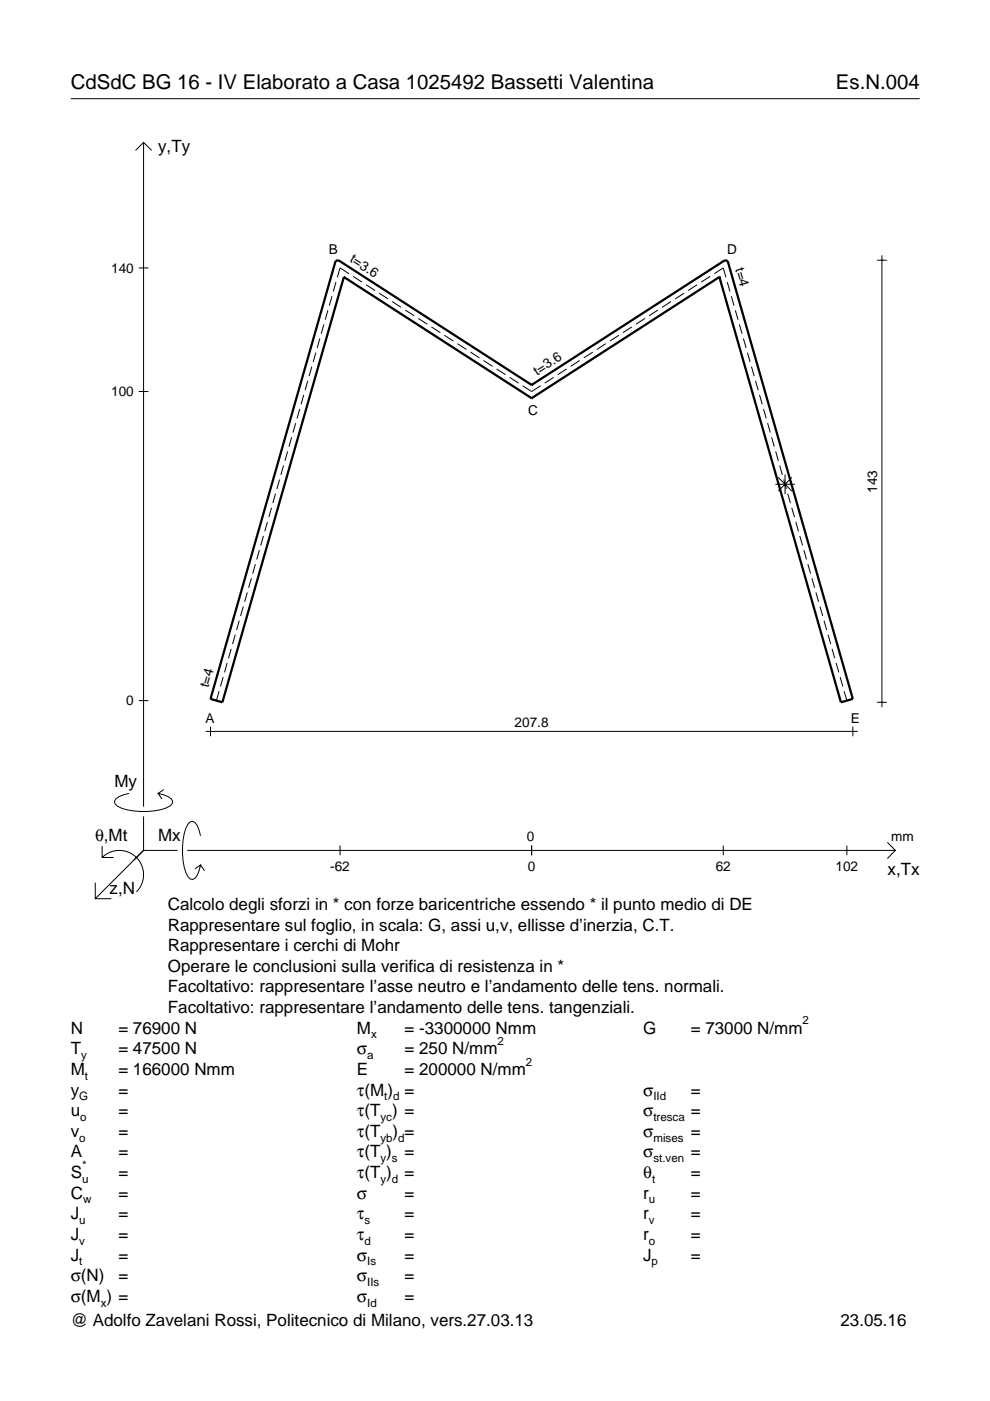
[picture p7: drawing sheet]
<svg xmlns="http://www.w3.org/2000/svg" width="210mm" height="297mm" viewBox="0 0 210 297" stroke-linecap="round" stroke-linejoin="round" font-family="sans-serif">
<g fill="none" stroke="#000" stroke-width=".21">
<path d="M15 20.9h180M28.7 31.9l1.7-1.7 1.8 1.7M30.4 30.2v140.8M29.4 56.8h2.1M71.2 59.8l-.5 2M74 58l-1.9-1.2-.6 2M74.9 58.6l1.9 1.2M150.6 58.6l-1.9 1.2M151.4 58l1.9-1.2 .6 2M154.2 59.8l.6 2M186 55.2h2M187 54.1v95.8"/>
<path d="M66.1 77.7l-.6 2M67 74.8l-.6 2M67.8 71.8l-.6 2M68.7 68.8l-.6 2M69.5 65.8l-.5 2M70.4 62.8l-.6 2M77.6 60.4l1.9 1.2M80.4 62.2l1.9 1.2M83.2 63.9l1.9 1.3M85.9 65.7l1.9 1.3M88.7 67.5l1.9 1.2M91.5 69.3l1.9 1.2"/>
<path d="M94.2 71.1l1.9 1.2M97 72.9l1.9 1.2M99.8 74.7l1.9 1.2M102.5 76.4l1.9 1.3M105.3 78.2l1.9 1.2M120.1 78.2l-1.9 1.2M122.9 76.4l-1.9 1.3M125.7 74.7l-1.9 1.2M128.4 72.9l-1.9 1.2M131.2 71.1l-1.9 1.2M134 69.3l-1.9 1.2M136.7 67.5l-1.9 1.2"/>
<path d="M139.5 65.7l-1.9 1.3M142.3 63.9l-1.9 1.3M145 62.2l-1.9 1.2M147.8 60.4l-1.9 1.2M155.1 62.8l.5 2M155.9 65.8l.6 2M156.8 68.8l.5 2M157.6 71.8l.6 2M158.5 74.8l.5 2M159.3 77.7l.6 2M29.4 83h2.1M60.1 98.7l-.5 2"/>
<path d="M61 95.7l-.6 2M61.8 92.7l-.5 2M62.7 89.7l-.6 2M63.5 86.7l-.5 2M64.4 83.7l-.6 2M65.3 80.7l-.6 2M108 80l2 1.2M110.8 81.8l1.9 1.2 1.9-1.2M117.4 80l-1.9 1.2M160.2 80.7l.6 2M161 83.7l.6 2M161.9 86.7l.6 2"/>
<path d="M162.7 89.7l.6 2M163.6 92.7l.6 2M164.5 95.7l.5 2M165.3 98.7l.6 2M54.1 119.6l-.5 2M55 116.6l-.6 2M55.9 113.6l-.6 2M56.7 110.6l-.6 2M57.6 107.7l-.6 2M58.4 104.7l-.6 2M59.3 101.7l-.6 2M164.4 102.7h4.1"/>
<path d="M165 101.2l2.9 2.9M166.2 101.7l.5 2M166.4 100.6v4.1M167 104.7l.6 2M167.9 107.7l.5 2M167.9 101.2l-2.9 2.9M168.7 110.6l.6 2M169.6 113.6l.6 2M170.4 116.6l.6 2M171.3 119.6l.6 2M49 137.6l-.6 2M49.9 134.6l-.6 2"/>
<path d="M50.7 131.6l-.5 2M51.6 128.6l-.6 2M52.4 125.6l-.5 2M53.3 122.6l-.6 2M172.1 122.6l.6 2M173 125.6l.6 2M173.9 128.6l.5 2M174.7 131.6l.6 2M175.6 134.6l.5 2M176.4 137.6l.6 2M29.4 148.5h2.1M43.6 155.1h138.2"/>
<path d="M44.6 154.1v2M46.5 146.5l-.6 2M47.3 143.6l-.6 2M48.2 140.6l-.6 2M177.3 140.6l.5 2M178.1 143.6l.6 2M179 146.5l.6 2M180.8 154.1v2M186 148.9h2M21.7 179.4v2.4h2.4M27.3 168.2a3.6 3.6 0 0 0-3 1.7l.1 .5a5.6 5.6 0 0 0 3.8 1.5 13.4 13.4 0 0 0 7.8-1l.5-.5 .1-.5a3.6 3.6 0 0 0-3.1-1.7l.8 1.2M30.4 173.1v7.2"/>
<path d="M34.7 167.4l-1.2 .8M42.5 177.2a3.6 3.6 0 0 0-1.7-3.1l-.5 .2a5.7 5.7 0 0 0-1.5 3.7 13.3 13.3 0 0 0 1 7.9l.5 .5 .5 .1a3.6 3.6 0 0 0 1.7-3.1l-1.2 .8M72.1 179.3v2M112.7 179.3v2M153.3 179.3v2M179.6 179.3v2M188.1 178.6l1.7 1.7-1.7 1.7M20.2 187.2v3.3h3.4M21.7 181.8a5.1 5.1 0 0 1 7.2 0 5.1 5.1 0 0 1 0 7.3M30.4 180.3l-10.2 10.2M30.4 180.3h7.2M39.7 180.3h150.1"/>
<path d="M42.5 183.4l.8 1.2"/>
</g>
<path d="M72.9 58.7h.1M72.9 58.7l-25.8 90.2-2.5-.7 26.6-92.9 .5-.1 41 26.4M72.9 58.7l39.8 25.7M152.5 58.7h.1M152.5 58.7l-39.8 25.7M152.5 58.7l25.8 90.2 2.5-.7-26.5-92.9-.6-.1-41 26.4M112.7 84.4h.1M112.7 81.6h.1" fill="none" stroke="#000" stroke-width=".48"/>
<g font-size="4.3">
<text x="15" y="18.9">CdSdC BG 16 - IV Elaborato a Casa 1025492 Bassetti Valentina</text>
<text x="177.2" y="18.9">Es.N.004</text>
</g>
<g font-size="3.6">
<text x="33.5" y="32.3">y,Ty</text>
<text x="24.3" y="166.9">My</text>
<text x="20.1" y="178.2">θ,Mt</text>
<text x="33.5" y="178.2">Mx</text>
<text x="188.2" y="185.5">x,Tx</text>
<text x="23.2" y="189.6">z,N</text>
<text x="35.6" y="192.9">Calcolo degli sforzi in * con forze baricentriche essendo * il punto medio di DE</text>
<text x="35.6" y="197.3">Rappresentare sul foglio, in scala: G, assi u,v, ellisse d’inerzia, C.T.</text>
<text x="35.6" y="201.7">Rappresentare i cerchi di Mohr</text>
<text x="35.6" y="206">Operare le conclusioni sulla verifica di resistenza in *</text>
<text x="35.6" y="210.4">Facoltativo: rappresentare l’asse neutro e l’andamento delle tens. normali.</text>
<text x="35.6" y="214.8">Facoltativo: rappresentare l’andamento delle tens. tangenziali.</text>
<text x="15" y="219.2">N</text>
<text x="25.1" y="219.2">= 76900 N</text>
<text x="75.7" y="219.2">M</text>
<text x="85.8" y="219.2">= -3300000 Nmm</text>
<text x="136.4" y="219.2">G</text>
<text x="146.5" y="219.2">= 73000 N/mm</text>
<text x="15" y="227.9">M</text>
<text x="15" y="223.5">T</text>
<text x="25.1" y="227.9">= 166000 Nmm</text>
<text x="25.1" y="223.5">= 47500 N</text>
<text x="75.7" y="223.5">σ</text>
<text x="75.7" y="227.9">E</text>
<text x="85.8" y="223.5">= 250 N/mm</text>
<text x="85.8" y="227.9">= 200000 N/mm</text>
<text x="15" y="232.3">y</text>
<text x="25.1" y="232.3">=</text>
<text x="75.7" y="232.3">τ(M ) =</text>
<text x="136.4" y="232.3">σ</text>
<text x="146.5" y="232.3">=</text>
<text x="15" y="236.7">u</text>
<text x="25.1" y="236.7">=</text>
<text x="75.7" y="236.7">τ(T ) =</text>
<text x="136.4" y="236.7">σ</text>
<text x="146.5" y="236.7">=</text>
<text x="15" y="245.4">A</text>
<text x="15" y="241">v</text>
<text x="25.1" y="241">=</text>
<text x="25.1" y="245.4">=</text>
<text x="75.7" y="241">τ(T</text>
<text x="75.7" y="245.4">τ(T )</text>
<text x="83.3" y="241">) =</text>
<text x="85.8" y="245.4">=</text>
<text x="136.4" y="241">σ</text>
<text x="136.4" y="245.4">σ</text>
<text x="146.5" y="241">=</text>
<text x="146.5" y="245.4">=</text>
<text x="15" y="249.8">S</text>
<text x="25.1" y="249.8">=</text>
<text x="75.7" y="249.8">τ(T )</text>
<text x="85.8" y="249.8">=</text>
<text x="136.4" y="249.8">θ</text>
<text x="146.5" y="249.8">=</text>
<text x="15" y="254.2">C</text>
<text x="25.1" y="254.2">=</text>
<text x="75.7" y="254.2">σ</text>
<text x="85.8" y="254.2">=</text>
<text x="136.4" y="254.2">r</text>
<text x="146.5" y="254.2">=</text>
<text x="15" y="262.9">J</text>
<text x="15" y="258.5">J</text>
<text x="25.1" y="262.9">=</text>
<text x="25.1" y="258.5">=</text>
<text x="75.7" y="258.5">τ</text>
<text x="75.7" y="262.9">τ</text>
<text x="85.8" y="258.5">=</text>
<text x="85.8" y="262.9">=</text>
<text x="136.4" y="262.9">r</text>
<text x="136.4" y="258.5">r</text>
<text x="146.5" y="262.9">=</text>
<text x="146.5" y="258.5">=</text>
<text x="15" y="267.3">J</text>
<text x="25.1" y="267.3">=</text>
<text x="75.7" y="267.3">σ</text>
<text x="85.8" y="267.3">=</text>
<text x="136.4" y="267.3">J</text>
<text x="146.5" y="267.3">=</text>
<text x="15" y="271.7">σ(N)</text>
<text x="25.1" y="271.7">=</text>
<text x="75.7" y="271.7">σ</text>
<text x="85.8" y="271.7">=</text>
<text x="15" y="276">σ(M ) =</text>
<text x="15" y="281.2">@ Adolfo Zavelani Rossi, Politecnico di Milano, vers.27.03.13</text>
<text x="75.7" y="276">σ</text>
<text x="85.8" y="276">=</text>
<text x="178.2" y="281.2">23.05.16</text>
</g>
<g font-size="2.9">
<text x="69.7" y="53.8">B</text>
<text x="154.2" y="53.8">D</text>
<text x="23.6" y="57.8">140</text>
<text x="74" y="55.4" transform="rotate(33 74 55.4)">t=3.6</text>
<text x="155.8" y="57" transform="rotate(74 155.8 57)">t=4</text>
<text x="113.9" y="79.6" transform="rotate(-33 113.9 79.6)">t=3.6</text>
<text x="23.6" y="84">100</text>
<text x="112" y="87.9">C</text>
<text x="186" y="104.4" transform="rotate(-90 186 104.4)">143</text>
<text x="26.8" y="149.5">0</text>
<text x="44.2" y="145.9" transform="rotate(-74 44.2 145.9)">t=4</text>
<text x="43.5" y="153.3">A</text>
<text x="109.1" y="154.1">207.8</text>
<text x="180.4" y="153.3">E</text>
<text x="111.7" y="178.2">0</text>
<text x="189" y="178.2">mm</text>
<text x="70" y="184.7">-62</text>
<text x="111.9" y="184.7">0</text>
<text x="151.7" y="184.7">62</text>
<text x="177.2" y="184.7">102</text>
</g>
<g font-size="2.4">
<text x="78.7" y="220.2">x</text>
<text x="105.5" y="221.5">2</text>
<text x="170.2" y="217.2">2</text>
<text x="17.2" y="224.5">y</text>
<text x="77.9" y="224.5">a</text>
<text x="111.5" y="225.9">2</text>
<text x="16.8" y="233.3">G</text>
<text x="18" y="228.9">t</text>
<text x="81.5" y="233.3">t d</text>
<text x="138.5" y="233.3">IId</text>
<text x="17" y="237.7">o</text>
<text x="80.7" y="237.7">yc</text>
<text x="138.5" y="237.7">tresca</text>
<text x="16.8" y="242">o</text>
<text x="80.7" y="242">yb d</text>
<text x="138.5" y="242">mises</text>
<text x="17.4" y="250.8">u</text>
<text x="17.4" y="247.8">*</text>
<text x="80.7" y="250.8">y d</text>
<text x="80.7" y="246.4">y s</text>
<text x="138.2" y="250.8">t</text>
<text x="138.5" y="246.4">st.ven</text>
<text x="17.6" y="255.2">w</text>
<text x="137.6" y="255.2">u</text>
<text x="16.8" y="263.9">v</text>
<text x="16.8" y="259.5">u</text>
<text x="77.3" y="259.5">s</text>
<text x="77.3" y="263.9">d</text>
<text x="137.6" y="263.9">o</text>
<text x="137.6" y="259.5">v</text>
<text x="16.8" y="268.3">t</text>
<text x="77.9" y="268.3">Is</text>
<text x="138.2" y="268.3">p</text>
<text x="77.9" y="272.7">IIs</text>
<text x="21.4" y="277">x</text>
<text x="77.9" y="277">Id</text>
</g>
</svg>
